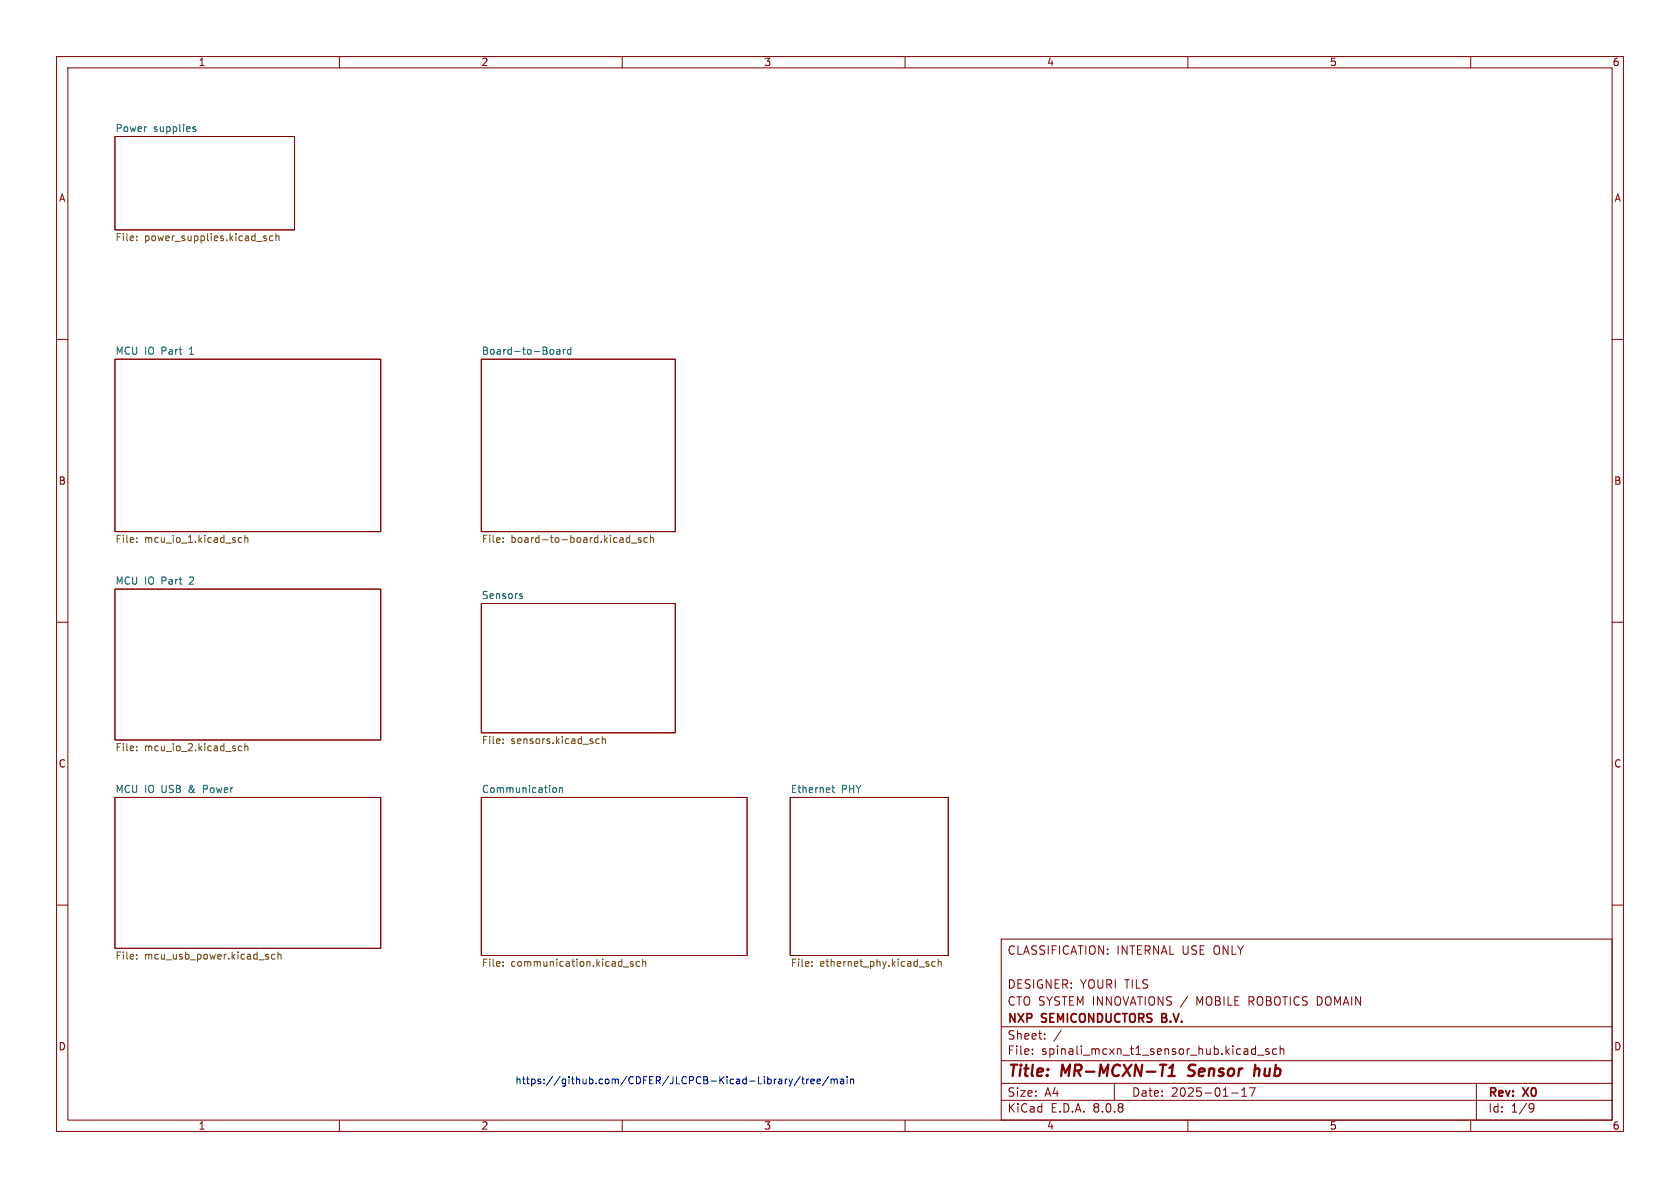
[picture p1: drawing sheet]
<svg xmlns="http://www.w3.org/2000/svg" width="297mm" height="210mm" viewBox="0 0 297 210" stroke-linecap="round" stroke-linejoin="round" font-family="sans-serif">
<g fill="none" stroke="#840000" stroke-width=".18">
<path d="M10 10h277v190h-277zM12 12h273v186h-273zM60 10v2M110 10v2M160 10v2M210 10v2M260 10v2M20.3 24.1h31.8v16.5h-31.8zM10 60h2M20.3 63.5h47v30.5h-47zM85.1 63.5h34.3v30.5h-34.3zM285 60h2"/>
<path d="M10 110h2M20.3 104.1h47v26.7h-47zM85.1 106.7h34.3v22.8h-34.3zM285 110h2M20.3 141h47v26.6h-47zM85.1 141h47v27.9h-47zM139.7 141h27.9v27.9h-27.9zM10 160h2M177 166h108v32h-108zM285 160h2M60 198v2M110 198v2"/>
<path d="M160 198v2M177 194.5h108M177 191.5h108M177 187.5h108M177 181.5h108M182.5 186.3v.1M182.5 185.5v.1M184.7 183.6v.1M184.7 182.8v.1M187.6 182.1l-1.3 2M197 191.5v3M210 198v2"/>
<path d="M217.7 193.2h1.2M219.5 193.8h.9M219.5 192.7l.5-.4v1.5M220.9 192.3h1l-.7 1.5M221.5 185.4l.5 .1M222 184.9v1.5M222 186.3l-.5 .1M222.3 186.5h1.2M224.3 185.5l-.3-.1-.3 .2 .1 .2 .5 .2v.3h-.6M225.7 185.5l-.5-.1-.2 .3v.4l.1 .2h.6M226.3 185.5l.2-.1 .4 .1 .1 .9M226.3 184.9v1.5"/>
<path d="M260 198v2M261 191.5v6.5M270.6 195.1l.5 .1a.99 .99 0 0 1-.4 1.4h-.2M271.2 195.7l-.3 .3h-.3"/>
</g>
<path d="M205.1 188.2h1.1M206.5 190.2h1.2M206.7 188.8l.7-.6-.3 2M210 190.1l.3 .1M210.3 188.4l-.1 .2v.4M221.9 188.2l-.2 2M222.6 189a.57 .57 0 0 0-.8 .1M222.7 189.2l-.2 1" fill="none" stroke="#840000" stroke-width=".4"/>
<path d="M205.4 179.9h.5M205.9 179.2h-.5v1.5h.6" fill="none" stroke="#840000" stroke-width=".3"/>
<g fill="none" stroke="#006464" stroke-width=".18">
<path d="M34.1 22.8l.5 .1v.2l-.1 .2-.4-.1M34.1 22.5h.5M97.6 61.8l.3 .2v.4l-.3 .2M98.4 61.8h.5l.1 .8M99 62.1h-.4l-.2 .2 .2 .3h.4M99.6 61.8v.8M99.9 61.8l-.3 .2M100.9 61.8h-.3l-.3 .2 .1 .6h.5M100.9 61.4v1.2M92 105.4h.3l.1 .2-.2 .2h-.2M92 105h.3M97.8 139.3l.3-.1 .3 .3-.1 .5h-.5"/>
<path d="M98.9 139.4l.2-.2 .3 .1 .1 .8M98.9 139.2v.9M147.1 139.2h.4M147.2 138.8v1.1l.3 .2"/>
</g>
<g fill="none" stroke="#725600" stroke-width=".18">
<path d="M24.2 41.8v.1M24.2 42.4v.1M46.7 42.1l.4 .1 .1 .2-.2 .1h-.4M46.7 41.8h.4M48.2 41.8l-.3-.1-.3 .2 .2 .6h.4M48.8 41.8l.2-.1 .3 .1v.7M48.8 41.3v1.2M24.2 95.1v.1M24.2 95.8v.1M42.7 95.1l-.3-.1-.3 .3 .2 .5h.4M43.3 95.2l.2-.2 .3 .1v.8M43.3 94.6v1.3"/>
<path d="M88.9 95.1v.1M88.9 95.8v.1M110.8 95.8h.5M110.8 95.1h.5M111.3 94.6v1.3M111.6 96h1M113.3 95.1l-.3-.1-.2 .2 .1 .2 .4 .1v.3h-.5M114.5 95.1l-.4-.1-.2 .3 .1 .5h.5M115 95.2l.2-.2 .3 .1v.8M115 94.6v1.3M24.2 131.9v.2M24.2 132.6v.1"/>
<path d="M42.7 131.9h-.3l-.3 .2 .2 .6h.4M43.3 131.4v1.3M43.3 132l.2-.1h.3v.8M88.9 130.7v.1M88.9 131.3v.1M105.3 131.2l.3 .2h.3M105.9 130.7l-.3-.1-.3 .2M106.5 130.7l.2-.1 .3 .1v.7M106.5 130.2v1.2M24.2 169.4v.1M24.2 168.8v.1M47.3 169.1l.2 .2-.2 .2"/>
<path d="M47.3 168.7l.2 .1M48.6 168.8l-.4-.1-.2 .2 .1 .6h.5M49.1 168.8l.2-.1 .3 .1 .1 .7M49.1 168.3v1.2M88.9 170.7v.1M88.9 170v.2M110.2 170.9h1M111.9 170h-.3l-.2 .2 .1 .1 .4 .2v.3h-.5M113.1 170h-.4l-.2 .2 .1 .6h.5M113.6 170.1l.2-.1h.3l.1 .8M113.6 169.5v1.3M143.5 170.7v.1"/>
<path d="M143.5 170v.2M164.1 170.4l.1 .2-.1 .2M164.1 170h.1M165.3 170h-.3l-.3 .2 .1 .6h.5M165.9 170.1l.1-.1h.3l.1 .8M165.9 169.5v1.3"/>
</g>
<g fill="none" stroke="#0000c2" stroke-width=".18">
<path d="M138.2 190.8v.8M138.2 191.5l-.1 .1M138.2 191l-.1 .1M138.8 190.7v.9M139.2 190.7l-.4 .3M139.5 190.7l.3 .9M139.8 191.6l-.3 .4M140.1 190.7l-.3 .9M141.5 190.3l-1.1 1.6M141.7 190.7h.5M141.9 190.3v1.1l.3 .2M142.6 190.7v.9"/>
<path d="M143 190.7l-.4 .3M143.4 191.2l.6-.2-.1-.2-.4-.1-.1 .2v.6h.5M144.4 191.2l.6-.2v-.2l-.4-.1-.2 .2 .1 .6h.5M146.5 190.3l-1.1 1.6M146.9 190.9l.4-.2 .2 .2M146.9 190.7v.9M147.5 190.9l.1-.2 .3 .1 .1 .8M147.5 190.9v.7M148.6 190.8h.5l.1 .8M149.2 191l-.5 .1-.1 .2 .1 .3 .5-.1M149.8 190.3v.1M149.8 190.7v.9"/>
<path d="M150.4 190.9l.1-.2 .4 .1v.8M150.4 190.7v.9"/>
</g>
<g font-size="2.8" fill="#840000">
<text x="178" y="190.9">Title:</text>
<text x="187.7" y="190.9">MR-MCXN-T1</text>
<text x="210.9" y="190.9">Sensor</text>
<text x="223.4" y="190.9">hub</text>
</g>
<g font-size="2.1" fill="#840000">
<text x="178" y="169">CLASSIFICATION:</text>
<text x="197.4" y="169">INTERNAL USE ONLY</text>
<text x="178" y="178">CTO SYSTEM INNOVATIONS /</text>
<text x="178" y="175">DESIGNER: YOURI TILS</text>
<text x="211.8" y="178">MOBILE</text>
<text x="221.1" y="178">ROBOTICS DOMAIN</text>
<text x="178" y="184">Sheet:</text>
<text x="178" y="181.2">NXP</text>
<text x="184.2" y="181.2">SEMICONDUCTORS</text>
<text x="206.1" y="181.2">B.V.</text>
<text x="178" y="186.7">File:</text>
<text x="184.1" y="186.7">spinali_mcxn_t1_sensor_hub.kicad_sch</text>
<text x="178" y="196.9">KiCad</text>
<text x="178" y="194.1">Size:</text>
<text x="184.7" y="194.1">A4</text>
<text x="185.7" y="196.9">E.D.A.</text>
<text x="193.3" y="196.9">8.0.8</text>
<text x="200" y="194.1">Date:</text>
<text x="207" y="194.1">2025-01-17</text>
<text x="263" y="194.3">Rev:</text>
<text x="263" y="196.9">Id:</text>
<text x="267.1" y="196.9">1/9</text>
<text x="269.4" y="194.3">X0</text>
</g>
<g font-size="1.8" fill="#840000">
<text x="35" y="11.9">1</text>
<text x="85" y="11.9">2</text>
<text x="135" y="11.9">3</text>
<text x="185" y="11.9">4</text>
<text x="235" y="11.9">5</text>
<text x="285" y="11.9">6</text>
<text x="10.3" y="35.9">A</text>
<text x="285.3" y="35.9">A</text>
<text x="10.3" y="85.9">B</text>
<text x="285.3" y="85.9">B</text>
<text x="10.3" y="135.9">C</text>
<text x="285.3" y="135.9">C</text>
<text x="10.3" y="185.9">D</text>
<text x="285.3" y="185.9">D</text>
<text x="35" y="199.9">1</text>
<text x="85" y="199.9">2</text>
<text x="135" y="199.9">3</text>
<text x="185" y="199.9">4</text>
<text x="235" y="199.9">5</text>
<text x="285" y="199.9">6</text>
</g>
<g font-size="1.8" fill="#006464">
<text x="20.3" y="23.4">Power</text>
<text x="27.1" y="23.4">supplies</text>
<text x="20.3" y="62.8">MCU IO</text>
<text x="28.6" y="62.8">Part</text>
<text x="33.8" y="62.8">1</text>
<text x="85.1" y="62.8">Board-to-Board</text>
<text x="20.3" y="103.4">MCU IO</text>
<text x="28.6" y="103.4">Part</text>
<text x="33.8" y="103.4">2</text>
<text x="85.1" y="106">Sensors</text>
<text x="20.3" y="140.3">MCU IO</text>
<text x="28.6" y="140.3">USB</text>
<text x="33.6" y="140.3">&amp;</text>
<text x="36.4" y="140.3">Power</text>
<text x="85.1" y="140.3">Communication</text>
<text x="139.7" y="140.3">Ethernet</text>
<text x="148.7" y="140.3">PHY</text>
</g>
<g font-size="1.8" fill="#725600">
<text x="20.3" y="43">File:</text>
<text x="25.5" y="43">power_supplies.kicad_sch</text>
<text x="20.3" y="96.3">File:</text>
<text x="25.5" y="96.3">mcu_io_1.kicad_sch</text>
<text x="85.1" y="96.3">File:</text>
<text x="90.3" y="96.3">board-to-board.kicad_sch</text>
<text x="85.1" y="131.9">File:</text>
<text x="90.3" y="131.9">sensors.kicad_sch</text>
<text x="20.3" y="133.1">File:</text>
<text x="25.5" y="133.1">mcu_io_2.kicad_sch</text>
<text x="20.3" y="170">File:</text>
<text x="25.5" y="170">mcu_usb_power.kicad_sch</text>
<text x="85.1" y="171.2">File:</text>
<text x="90.3" y="171.2">communication.kicad_sch</text>
<text x="139.7" y="171.2">File:</text>
<text x="144.9" y="171.2">ethernet_phy.kicad_sch</text>
</g>
<text font-size="1.8" fill="#0000c2" x="91" y="191.9">https://github.com/CDFER/JLCPCB-Kicad-Library/tree/main</text>
</svg>
